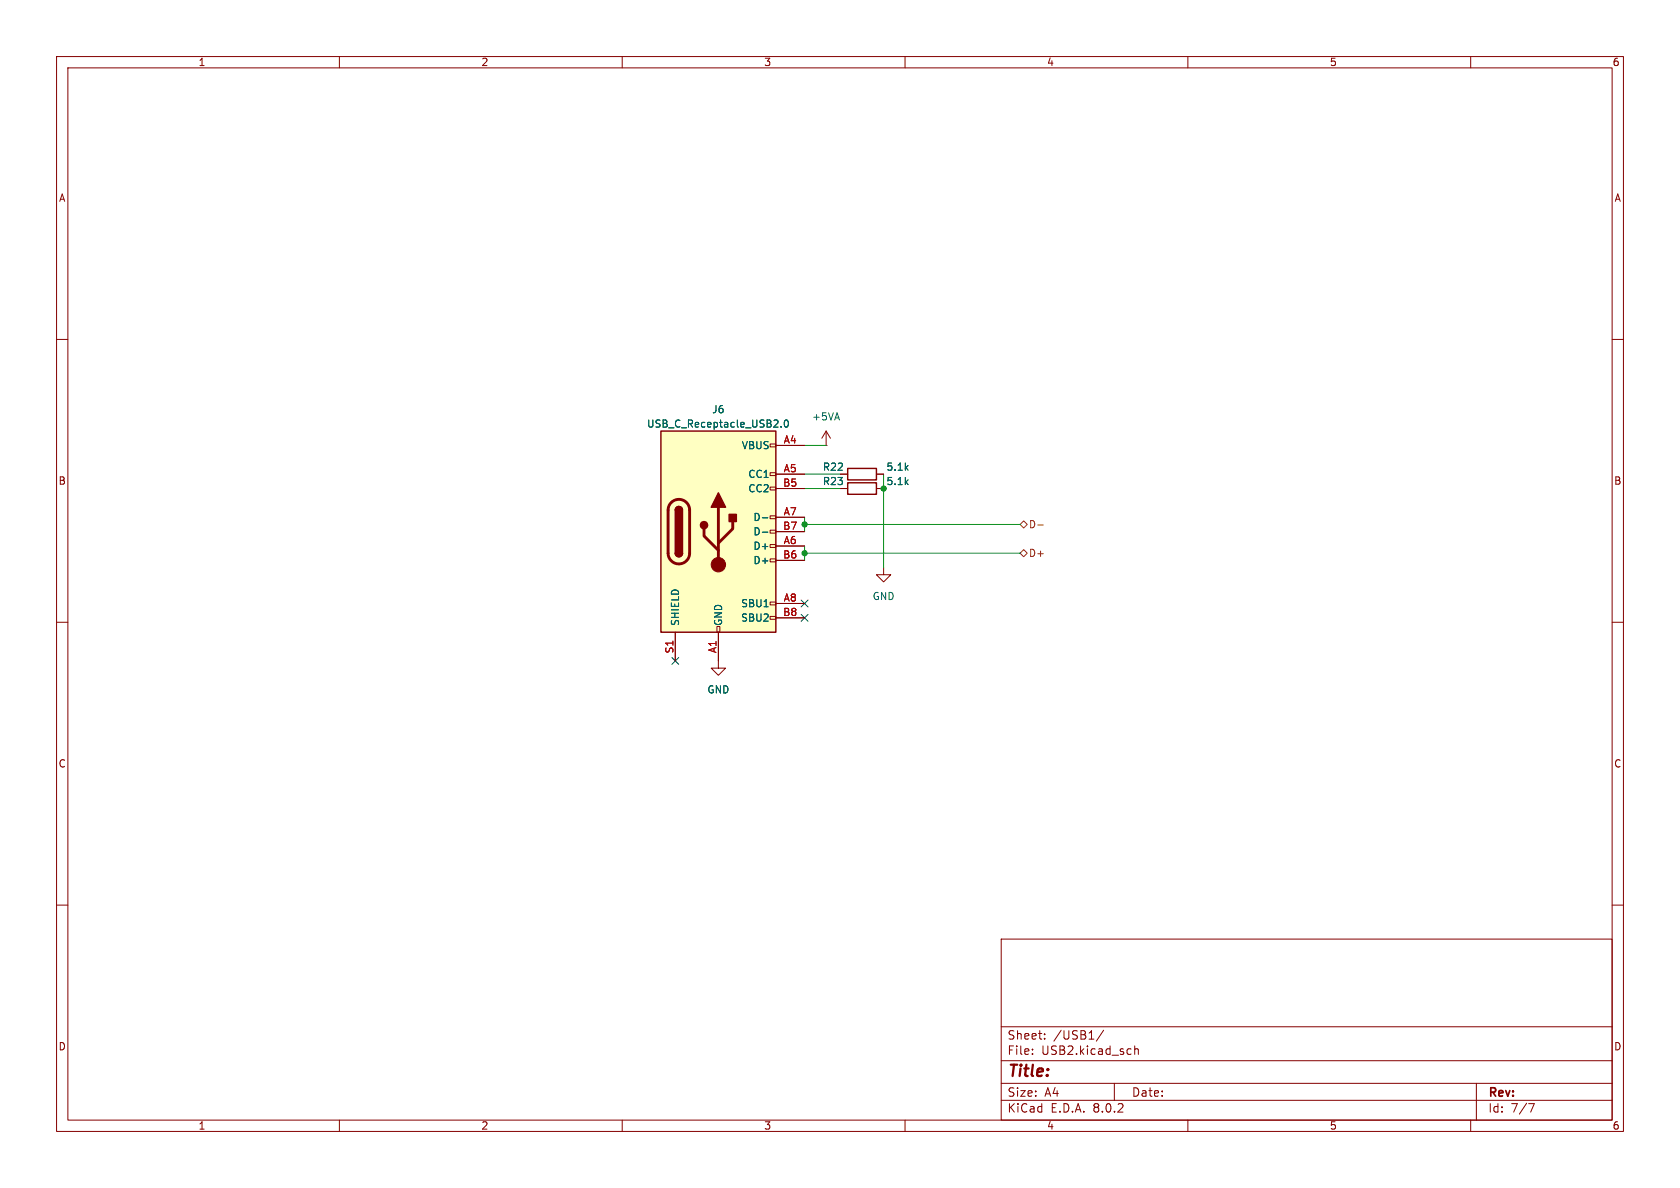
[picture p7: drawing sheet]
<svg xmlns="http://www.w3.org/2000/svg" width="297mm" height="210mm" viewBox="0 0 297 210" stroke-linecap="round" stroke-linejoin="round" font-family="sans-serif">
<g fill="none" stroke="#840000" stroke-width=".18">
<path d="M10 10h277v190h-277zM12 12h273v186h-273zM60 10v2M110 10v2M160 10v2M210 10v2M260 10v2M10 60h2M285 60h2M146 78.7h.1M146 76.2l-.7 1.3M146 76.2v2.5"/>
<path d="M146 76.2l.8 1.3M10 110h2M285 110h2M10 160h2M285 160h2M177 166h108v32h-108zM60 198v2M110 198v2M160 198v2M177 194.5h108M177 191.5h108M177 187.5h108"/>
<path d="M177 181.5h108M182.5 186.3v.1M182.5 185.5v.1M184.7 183.6v.1M184.7 182.8v.1M195.1 182.1l-1.3 2M197 191.5v3M200.6 184.9v1.5M200.6 185.5l.2-.1 .4 .1v.9M210 198v2M260 198v2M261 191.5v6.5"/>
<path d="M270.2 195.1h1l-.6 1.5"/>
</g>
<path d="M116.8 76.2h20.4v35.6h-20.4z" fill="#ffffc2"/>
<g fill="none" stroke="#840000" stroke-width=".18">
<path d="M136.1 78.5h1.1v.5h-1.1zM137.2 78.7h5M136.1 98.8h1.1v.5h-1.1zM136.1 96.3h1.1v.5h-1.1zM136.1 93.7h1.1v.5h-1.1zM136.1 91.2h1.1v.5h-1.1zM136.1 86.1h1.1v.5h-1.1zM136.1 83.6h1.1v.5h-1.1zM137.2 83.8h5M137.2 96.5h5M137.2 91.4h5M137.2 86.4h5"/>
<path d="M137.2 99.1h5M137.2 94h5M148.6 83.8h1.3M148.6 86.4h1.3M154.9 83.8h1.3M154.9 86.4h1.3M119.4 111.8v5M126.7 110.7h.6v1.1h-.6zM127 111.8v6.3h1.3l-1.3 1.3-1.3-1.3h1.3M136.1 109h1.1v.5h-1.1zM136.1 106.4h1.1v.5h-1.1zM137.2 106.7h5"/>
<path d="M137.2 109.2h5M156.2 100.3v1.3h1.3l-1.3 1.3-1.3-1.3h1.3"/>
</g>
<path d="M116.8 76.2h20.4v35.6h-20.4zM119.4 97.8a.64 .64 0 0 0 .6 .6 .64 .64 0 0 0 .6-.6M119.4 90.2a.64 .64 0 0 1 .6-.7 .64 .64 0 0 1 .6 .7M149.9 85.3h5v2.1h-5zM149.9 82.8h5v2h-5z" fill="none" stroke="#840000" stroke-width=".25"/>
<path d="M118.7 88.8a1.9 1.9 0 0 1 2-.4 1.9 1.9 0 0 1 1.2 1.8v7.6a1.91 1.91 0 0 1-1.9 1.9 1.91 1.91 0 0 1-1.9-1.9v-7.8l.2-.6zM124.5 93.5v1.2l2.5 2.6M127 89.7v10.1M129.5 92.2v1.3l-2.5 2.5" fill="none" stroke="#840000" stroke-width=".51"/>
<g fill="#840000" stroke="#840000" stroke-width=".25">
<path d="M119.4 97.8h1.2a.64 .64 0 0 1-.6 .6 .64 .64 0 0 1-.6-.6z"/>
<path d="M119.4 90.2h1.2v7.6h-1.2z"/>
<path d="M119.6 89.7a.64 .64 0 0 1 .7-.1 .64 .64 0 0 1 .3 .6h-1.2z"/>
<path d="M127 87.1l1.3 2.6h-2.6z"/>
<path d="M128.9 90.9h1.3v1.3h-1.3z"/>
<circle cx="124.5" cy="92.8" r=".63"/>
</g>
<circle cx="127" cy="99.8" r="1.27" fill="#840000" stroke="#840000" stroke-width=".18"/>
<path d="M138.1 75.4v.1M138.8 74.4l.1-.2a.68 .68 0 0 1 .5 .7 .68 .68 0 0 1-.5 .6l-.1-.1-.2-.4zM134.8 91.5h.9M134.8 94.1h.9" fill="none" stroke="#006464" stroke-width=".18"/>
<path d="M180.3 92.7l.7-.6 .6 .6-.6 .6zM181 97.2l.6 .6-.6 .6-.7-.6zM183.5 92.8h.9" fill="none" stroke="#725600" stroke-width=".18"/>
<path d="M142.2 78.7h3.8M142.2 86.4h6.4M142.2 83.8h6.4M142.2 91.4v2.6M142.2 96.5v2.6M142.2 92.7h38.1M142.2 97.8h38.1M156.2 83.8v16.5" fill="none" stroke="#009600" stroke-width=".18"/>
<path d="M118.8 116.2l1.2 1.2M120 116.2l-1.2 1.2M141.6 106.1l1.2 1.2M141.6 108.6l1.2 1.2M142.8 106.1l-1.2 1.2M142.8 108.6l-1.2 1.2" fill="none" stroke="#000084" stroke-width=".18"/>
<g fill="#009600" stroke="#009600" stroke-width=".18">
<circle cx="156.2" cy="86.4" r=".46"/>
<circle cx="142.2" cy="97.8" r=".46"/>
<circle cx="142.2" cy="92.7" r=".46"/>
</g>
<text font-size="2.8" fill="#840000" x="178" y="190.9">Title:</text>
<g font-size="2.1" fill="#840000">
<text x="178" y="184">Sheet:</text>
<text x="186.2" y="184">/USB1/</text>
<text x="178" y="186.7">File:</text>
<text x="184.1" y="186.7">USB2.kicad_sch</text>
<text x="178" y="196.9">KiCad</text>
<text x="178" y="194.1">Size:</text>
<text x="184.7" y="194.1">A4</text>
<text x="185.7" y="196.9">E.D.A.</text>
<text x="193.3" y="196.9">8.0.2</text>
<text x="200" y="194.1">Date:</text>
<text x="263" y="194.3">Rev:</text>
<text x="263" y="196.9">Id:</text>
<text x="267.1" y="196.9">7/7</text>
</g>
<g font-size="1.8" fill="#840000">
<text x="35" y="11.9">1</text>
<text x="85" y="11.9">2</text>
<text x="135" y="11.9">3</text>
<text x="185" y="11.9">4</text>
<text x="235" y="11.9">5</text>
<text x="285" y="11.9">6</text>
<text x="10.3" y="35.9">A</text>
<text x="285.3" y="35.9">A</text>
<text x="10.3" y="85.9">B</text>
<text x="285.3" y="85.9">B</text>
<text x="10.3" y="135.9">C</text>
<text x="285.3" y="135.9">C</text>
<text x="10.3" y="185.9">D</text>
<text x="285.3" y="185.9">D</text>
<text x="35" y="199.9">1</text>
<text x="85" y="199.9">2</text>
<text x="135" y="199.9">3</text>
<text x="185" y="199.9">4</text>
<text x="235" y="199.9">5</text>
<text x="285" y="199.9">6</text>
</g>
<g font-size="1.8" fill="#006464">
<text x="114.3" y="75.8">USB_C_Receptacle_USB2.0</text>
<text x="125.8" y="73.3">J6</text>
<text x="143.5" y="74.5">+5VA</text>
<text x="131" y="79.6">VBUS</text>
<text x="145.4" y="83.4">R22</text>
<text x="156.6" y="83.4">5.1k</text>
<text x="132.2" y="84.7">CC1</text>
<text x="132.2" y="87.2">CC2</text>
<text x="145.4" y="86">R23</text>
<text x="156.6" y="86">5.1k</text>
<text x="133.1" y="92.3">D-</text>
<text x="133.1" y="94.8">D-</text>
<text x="133.1" y="97.4">D+</text>
<text x="133.1" y="99.9">D+</text>
<text x="130.9" y="107.5">SBU1</text>
<text x="154.2" y="106.3">GND</text>
<text x="120.2" y="110.7" transform="rotate(-90 120.2 110.7)">SHIELD</text>
<text x="127.9" y="110.7" transform="rotate(-90 127.9 110.7)">GND</text>
<text x="130.9" y="110.1">SBU2</text>
<text x="125" y="122.8">GND</text>
</g>
<g font-size="1.8" fill="#a90000">
<text x="138.4" y="78.5">A4</text>
<text x="138.4" y="83.6">A5</text>
<text x="138.4" y="86.1">B5</text>
<text x="138.4" y="93.7">B7</text>
<text x="138.4" y="91.2">A7</text>
<text x="138.4" y="98.8">B6</text>
<text x="138.4" y="96.3">A6</text>
<text x="138.4" y="106.4">A8</text>
<text x="138.4" y="109">B8</text>
<text x="119.1" y="115.6" transform="rotate(-90 119.1 115.6)">S1</text>
<text x="126.7" y="115.6" transform="rotate(-90 126.7 115.6)">A1</text>
</g>
<g font-size="1.8" fill="#725600">
<text x="181.8" y="93.6">D-</text>
<text x="181.8" y="98.7">D+</text>
</g>
</svg>
